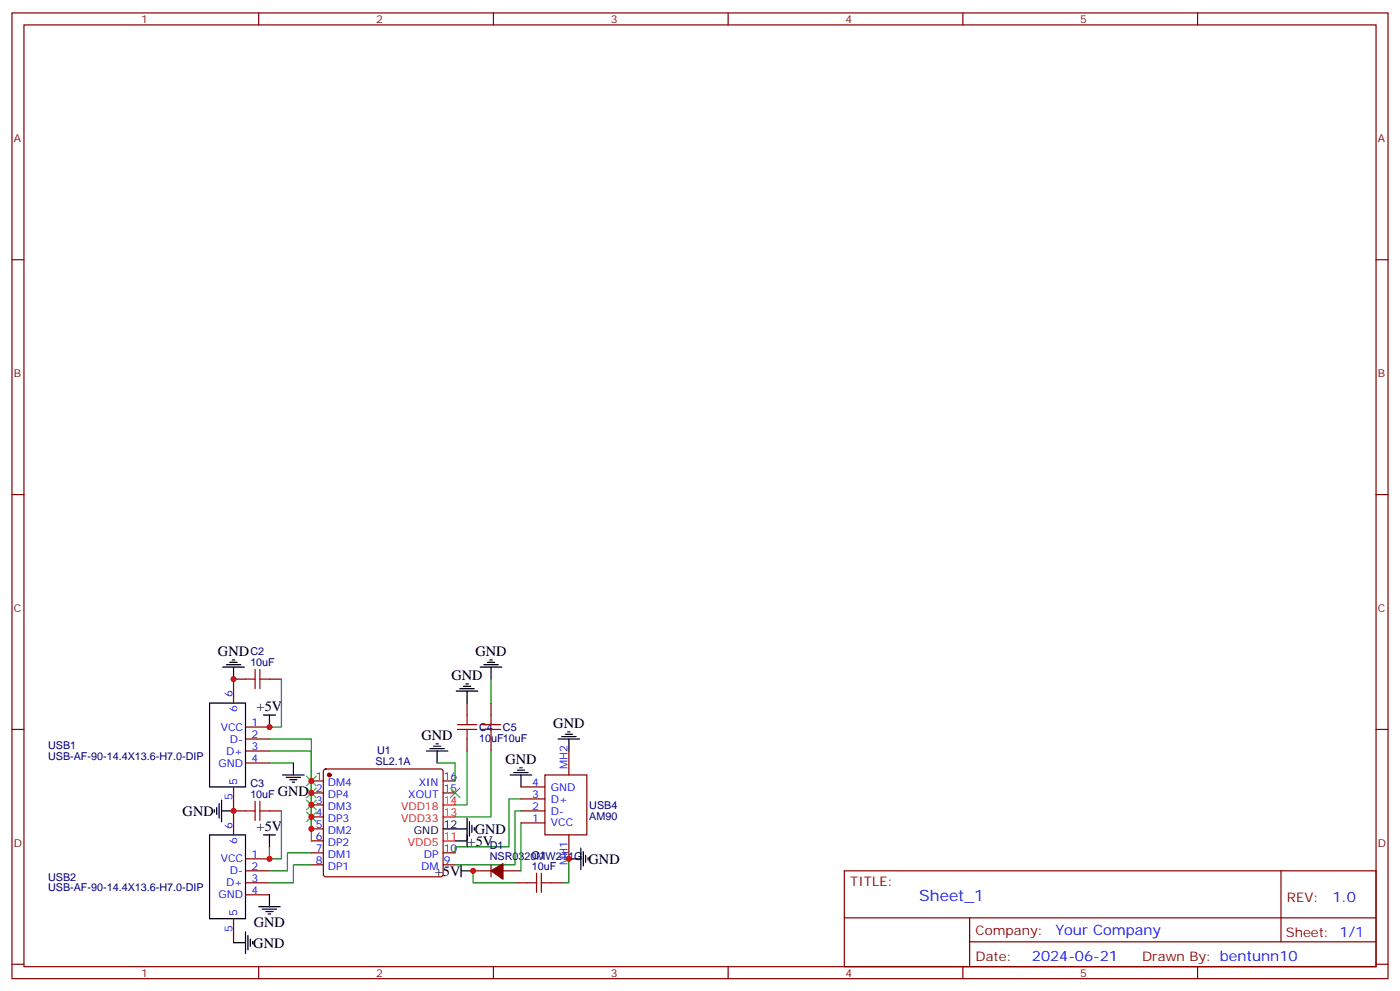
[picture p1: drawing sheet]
<svg xmlns="http://www.w3.org/2000/svg" width="412mm" height="292mm" viewBox="0 0 412 292" stroke-linecap="round" stroke-linejoin="round" font-family="sans-serif">
<g fill="none" stroke="#870000" stroke-width=".35">
<path d="M3.5 3.8h405.4v284.3h-405.4zM7.1 7.3h398.2v277.3h-398.2zM76.2 3.8v3.5M145.3 3.8v3.5M214.5 3.8v3.5M283.6 3.8v3.5M352.8 3.8v3.5M3.5 76.5h3.6M405.3 76.5h3.6M3.5 145.6h3.6M405.3 145.6h3.6M72.3 200h-3.5v7"/>
<path d="M79.4 200h3.5M3.5 214.8h3.6M72.3 214.1h7.1M72.3 217.6h7.1M137.6 207v3.5M137.6 217.6v3.5M144.6 207v3.5M144.6 217.6v3.5M405.3 214.8h3.6M68.8 231.7v14.1M68.8 238.8h3.5M72.3 221.1h7.1"/>
<path d="M72.3 224.6h7.1M79.4 238.8h3.5M91.7 229.9h3.5M91.7 233.5h3.5M91.7 237h3.5M95.5 226.6l.5-.2h33.8l.5 .2 .2 .5v30.4l-.2 .5-.5 .2h-33.8l-.5-.3-.3-.4v-30.4zM130.5 229.9h3.6M130.5 233.5h3.6M153.5 238.8h7M153.5 231.7h7M153.5 235.2h7M160.5 228.2h12.4v17.6h-12.4z"/>
<path d="M167.6 221.1v7.1M72.3 252.9h7.1M72.3 256.4h7.1M72.3 259.9h7.1M91.7 240.5h3.5M91.7 244.1h3.5M91.7 247.6h3.5M91.7 251.1h3.5M91.7 254.6h3.5M130.5 251.1h3.6M130.5 254.6h3.6M139.3 256.4h5.3"/>
<path d="M144.6 254.6v3.6M148.2 256.4h5.3M151.7 259.9h3.5M153.5 242.3h7M162.3 259.9h3.5M167.6 245.8v7.1M248.7 256.4h156.6v28.2h-156.6zM377.3 256.4v20.9M68.8 270.5v7.1M72.3 263.5h7.1M248.7 270.2h156.5M285.6 277.3h119.6"/>
<path d="M285.6 270.2v14.2M3.5 283.9h3.6M76.2 284.6v3.5M145.3 284.6v3.5M214.5 284.6v3.5M283.6 284.6v3.5M352.8 284.6v3.5M405.3 283.9h3.6"/>
</g>
<g fill="#870000" stroke="#870000" stroke-width=".35">
<path d="M144.6 256.4l3.6-2.1v4.6z"/>
<circle cx="97" cy="228.2" r=".53"/>
</g>
<path d="M130.5 237h3.6M130.5 247.6h3.6M130.5 240.5h3.6" fill="none" stroke="#f00" stroke-width=".35"/>
<g fill="none" stroke="#000" stroke-width=".35">
<path d="M65.6 196.4h6.4M66.7 195.7h4.2M67.7 195h2.1M68.4 194.3h.7M68.8 196.4v3.6M141.5 196.4h6.3M142.5 195.7h4.3M143.6 195h2.1M144.3 194.3h.7M144.6 196.4v3.6M61.7 207h10.6v24.7h-10.6zM77.6 210.5h3.5"/>
<path d="M79.4 210.5v3.6M127.7 219.7h2.1M128.4 219h.7M134.4 203.5h6.4M135.5 202.8h4.2M136.5 202.1h2.1M137.2 201.4h.7M137.6 203.5v3.5M164.4 217.6h6.3M165.5 216.9h4.2M166.5 216.2h2.1M167.2 215.5h.7"/>
<path d="M167.6 217.6v3.5M63.1 238.4v.7M63.9 237.7v2.1M64.6 236.6v4.3M65.3 238.8h3.5M65.3 235.6v6.3M83.3 228.2h6.3M84.3 228.9h4.2M85.4 229.6h2.1M86.1 230.3h.7M86.4 224.6v3.6M125.6 221.1h6.3"/>
<path d="M126.6 220.4h4.3M128.8 221.1v3.5M150.3 228.2h6.3M151.3 227.5h4.3M152.4 226.8h2.1M153.1 226.1h.7M153.5 228.2v3.5M61.7 245.8h10.6v24.7h-10.6zM77.6 245.8h3.5M79.4 245.8v3.5M130.5 244.1h7.1M134.1 247.6h3.5"/>
<path d="M135.8 256.4h3.5M135.8 254.6v3.6M137.6 240.9v8.4M138.3 241.9v4.3M139 243v2.1M139.7 243.7v.7M167.6 252.9h3.5M171.1 249.7v6.3M171.8 250.8v4.2M172.5 251.8v2.1M173.2 252.5v.7M68.8 277.6h3.5"/>
<path d="M72.3 274.4v6.3M73 275.4v4.3M73.7 276.5v2.1M74.4 277.2v.7M76.2 267h6.3M77.3 267.7h4.2M78.3 268.4h2.1M79 269.1h.7M79.4 263.5v3.5"/>
</g>
<g fill="none" stroke="#008700" stroke-width=".35">
<path d="M82.9 200v14.1h-3.5M144.6 200v7M79.4 217.6h12.3v26.5M79.4 221.1h12.3v26.5M79.4 224.6h7M82.9 238.8v14.1h-3.5v-3.6M128.8 224.6h5.3v5.3M137.6 221.1v15.9h-3.5M144.6 221.1v19.4h-10.5M153.5 238.8h-1.8v15.8h-17.6M153.5 235.2h-3.6v14.1h-15.8v1.8M91.7 251.1h-7v5.3h-5.3"/>
<path d="M91.7 254.6h-5.3v5.3h-7M139.3 256.4v3.5h12.4M153.5 242.3v14.1M167.6 252.9v7h-1.8"/>
</g>
<g fill="none" stroke="#a10000" stroke-width=".35">
<path d="M72.3 200h2.8M75.1 197.1v5.7M76.6 200h2.8M76.6 197.1v5.7M134.8 213.4h5.6M134.8 214.8h5.6M137.6 210.5v2.9M137.6 214.8v2.8M141.8 213.4h5.7M141.8 214.8h5.7M144.6 210.5v2.9M144.6 214.8v2.8"/>
<path d="M72.3 238.8h2.8M75.1 235.9v5.7M76.6 235.9v5.7M76.6 238.8h2.8M155.2 259.9h2.8M158 257.1v5.6M159.5 259.9h2.8M159.5 257.1v5.6"/>
</g>
<path d="M90.3 228.5l2.8 2.9M90.3 232.1l2.8 2.8M90.3 235.6l2.8 2.8M90.3 239.1l2.8 2.8M93.1 228.5l-2.8 2.9M93.1 232.1l-2.8 2.8M93.1 235.6l-2.8 2.8M93.1 239.1l-2.8 2.8M132.6 232.1l2.9 2.8M135.5 232.1l-2.9 2.8" fill="none" stroke="#3c3" stroke-width=".35"/>
<g fill="#c00">
<circle cx="68.8" cy="238.8" r=".88"/>
<circle cx="79.4" cy="214.1" r=".88"/>
<circle cx="91.7" cy="244.1" r=".88"/>
<circle cx="91.7" cy="229.9" r=".88"/>
<circle cx="91.7" cy="233.5" r=".88"/>
<circle cx="91.7" cy="237" r=".88"/>
<circle cx="91.7" cy="240.5" r=".88"/>
<circle cx="139.3" cy="256.4" r=".88"/>
<circle cx="68.8" cy="200" r=".88"/>
<circle cx="79.4" cy="252.9" r=".88"/>
<circle cx="167.6" cy="252.9" r=".88"/>
</g>
<text font-size="4.6" fill="#00f" x="270.8" y="265.4">Sheet_1</text>
<g font-size="4.2">
<text x="64.2" y="193.2">GND</text>
<text x="140.1" y="193.2">GND</text>
<text x="133" y="200.3">GND</text>
<text x="75.6" y="209.4">+5V</text>
<text x="163" y="214.4">GND</text>
<text x="124.2" y="217.9">GND</text>
<text x="148.9" y="225">GND</text>
<text x="81.8" y="234.3">GND</text>
<text x="53.8" y="240.2">GND</text>
<text x="75.6" y="244.7">+5V</text>
<text x="139.9" y="245.5">GND</text>
<text x="137.8" y="249">+5V</text>
<text x="128.1" y="257.8">+5V</text>
<text x="173.4" y="254.3">GND</text>
<text x="74.8" y="273.1">GND</text>
<text x="74.6" y="279">GND</text>
</g>
<g font-size="4.2" fill="#00f">
<text x="392.5" y="265.7">1.0</text>
<text x="310.9" y="275.2">Your Company</text>
<text x="304" y="283">2024-06-21</text>
</g>
<g font-size="3.9" fill="#800">
<text x="250.5" y="261">TITLE:</text>
<text x="379.1" y="265.7">REV:</text>
<text x="287.4" y="275.2">Company:</text>
<text x="378.7" y="275.8">Sheet: 1/1</text>
<text x="287.4" y="282.9">Date:</text>
<text x="336.4" y="282.9">Drawn By: bentunn10</text>
</g>
<g font-size="3.2" fill="#800">
<text x="41.6" y="6.8">1</text>
<text x="110.8" y="6.8">2</text>
<text x="179.9" y="6.8">3</text>
<text x="249.1" y="6.8">4</text>
<text x="318.2" y="6.8">5</text>
<text x="4.1" y="41.9">A</text>
<text x="405.9" y="41.9">A</text>
<text x="4.1" y="111.1">B</text>
<text x="405.9" y="111.1">B</text>
<text x="4.1" y="180.2">C</text>
<text x="405.9" y="180.2">C</text>
<text x="4.1" y="249.3">D</text>
<text x="405.9" y="249.3">D</text>
<text x="41.6" y="287.6">1</text>
<text x="110.8" y="287.6">2</text>
<text x="179.9" y="287.6">3</text>
<text x="249.1" y="287.6">4</text>
<text x="318.2" y="287.6">5</text>
</g>
<g font-size="3.2" fill="#000080">
<text x="73.7" y="196.1">10uF</text>
<text x="73.7" y="193">C2</text>
<text x="141.1" y="215.2">C4</text>
<text x="148.2" y="215.2">C5</text>
<text x="14.2" y="220.5">USB1</text>
<text x="141.1" y="218.4">10uF10uF</text>
<text x="14.2" y="223.7">USB-AF-90-14.4X13.6-H7.0-DIP</text>
<text x="110.6" y="225.3">SL2.1A</text>
<text x="111.1" y="222">U1</text>
<text x="73.7" y="231.8">C3</text>
<text x="73.7" y="234.9">10uF</text>
<text x="173.6" y="238.1">USB4</text>
<text x="173.6" y="241.3">AM90</text>
<text x="144.3" y="250.1">D1</text>
<text x="144.3" y="253.2">NSR0320MW2T1G</text>
<text x="156.6" y="256">10uF</text>
<text x="156.6" y="252.9">C1</text>
<text x="14.2" y="262.5">USB-AF-90-14.4X13.6-H7.0-DIP</text>
<text x="14.2" y="259.3">USB2</text>
</g>
<g font-size="3.2" fill="#00f">
<text x="68.4" y="205.2" transform="rotate(-90 68.4 205.2)">6</text>
<text x="69.8" y="209.7" transform="rotate(-90 69.8 209.7)">6</text>
<text x="65" y="215.1">VCC</text>
<text x="74.1" y="213.7">1</text>
<text x="67.7" y="218.7">D-</text>
<text x="74.1" y="217.2">2</text>
<text x="74.1" y="220.8">3</text>
<text x="64.3" y="225.7">GND</text>
<text x="66.6" y="222.2">D+</text>
<text x="74.1" y="224.3">4</text>
<text x="167.2" y="226.4" transform="rotate(-90 167.2 226.4)">MH2</text>
<text x="69.8" y="231" transform="rotate(-90 69.8 231)">5</text>
<text x="93.1" y="229.6">1</text>
<text x="93.1" y="233.1">2</text>
<text x="96.6" y="231.4">DM4</text>
<text x="123.3" y="231.4">XIN</text>
<text x="130.7" y="233.1">15</text>
<text x="130.7" y="229.6">16</text>
<text x="156.7" y="231.4">4</text>
<text x="162.3" y="232.8">GND</text>
<text x="68.4" y="235.5" transform="rotate(-90 68.4 235.5)">5</text>
<text x="93.1" y="236.6">3</text>
<text x="96.6" y="234.9">DP4</text>
<text x="96.6" y="238.4">DM3</text>
<text x="120.3" y="234.9">XOUT</text>
<text x="156.7" y="234.9">3</text>
<text x="156.7" y="238.4">2</text>
<text x="162.3" y="236.3">D+</text>
<text x="162.3" y="239.8">D-</text>
<text x="68.4" y="244.1" transform="rotate(-90 68.4 244.1)">6</text>
<text x="93.1" y="240.2">4</text>
<text x="93.1" y="243.7">5</text>
<text x="96.6" y="241.9">DP3</text>
<text x="96.6" y="245.5">DM2</text>
<text x="156.7" y="241.9">1</text>
<text x="162.3" y="243.3">VCC</text>
<text x="69.8" y="248.5" transform="rotate(-90 69.8 248.5)">6</text>
<text x="93.1" y="247.2">6</text>
<text x="93.1" y="250.8">7</text>
<text x="96.6" y="249">DP2</text>
<text x="130.7" y="250.8">10</text>
<text x="65" y="253.9">VCC</text>
<text x="67.7" y="257.5">D-</text>
<text x="74.1" y="252.5">1</text>
<text x="74.1" y="256">2</text>
<text x="93.1" y="254.3">8</text>
<text x="96.6" y="252.5">DM1</text>
<text x="96.6" y="256">DP1</text>
<text x="124.1" y="256">DM</text>
<text x="124.9" y="252.5">DP</text>
<text x="130.7" y="254.3">9</text>
<text x="167.2" y="254.7" transform="rotate(-90 167.2 254.7)">MH1</text>
<text x="66.6" y="261">D+</text>
<text x="74.1" y="259.6">3</text>
<text x="74.1" y="263.1">4</text>
<text x="64.3" y="264.5">GND</text>
<text x="69.8" y="269.8" transform="rotate(-90 69.8 269.8)">5</text>
<text x="68.4" y="274.3" transform="rotate(-90 68.4 274.3)">5</text>
</g>
<g font-size="3.2" fill="#f00">
<text x="118.1" y="238.4">VDD18</text>
<text x="130.7" y="236.6">14</text>
<text x="118.1" y="241.9">VDD33</text>
<text x="130.7" y="240.2">13</text>
<text x="120.1" y="249">VDD5</text>
<text x="130.7" y="247.2">11</text>
</g>
<g font-size="3.2">
<text x="121.9" y="245.5">GND</text>
<text x="130.7" y="243.7">12</text>
</g>
</svg>
